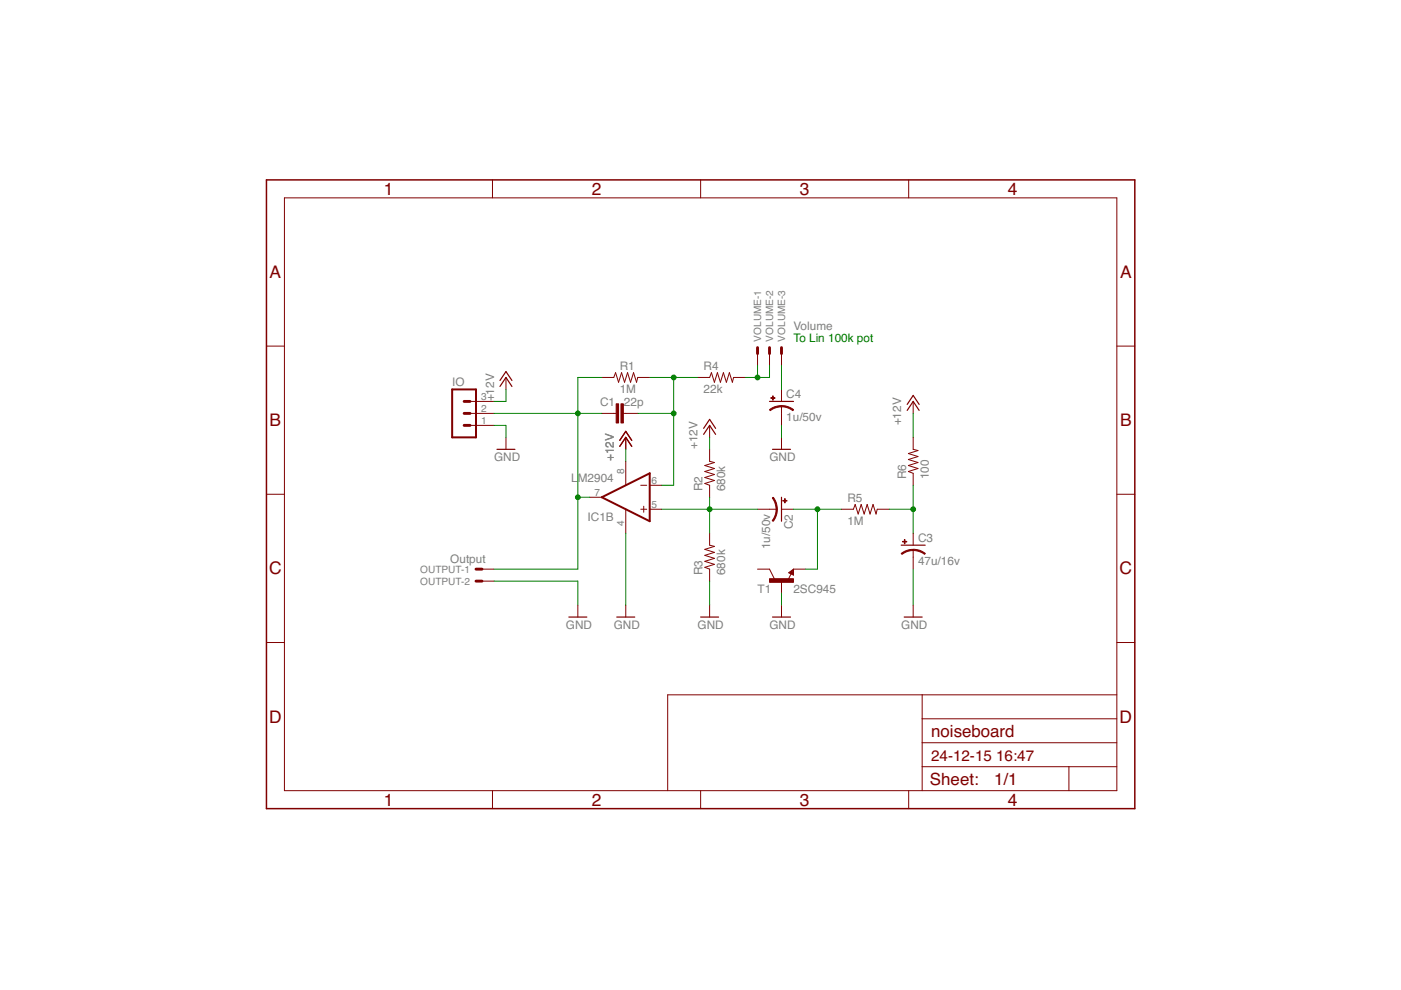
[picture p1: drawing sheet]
<svg xmlns="http://www.w3.org/2000/svg" width="297mm" height="210mm" viewBox="0 0 297 210" stroke-linecap="round" stroke-linejoin="round" font-family="sans-serif">
<g fill="none" stroke="#800000" stroke-width=".21">
<path d="M104.4 38.1v3.9M148.5 38.1v3.9M192.7 38.1v3.9M60.3 42h176.5v125.6h-176.5zM56.5 73.4h3.8M160.6 75v2.5M163.2 75v2.5M165.7 75v2.5M236.8 73.4h3.8M99.7 87.7h5M99.7 90.2h5M99.7 85.1h5"/>
<path d="M107.3 80v2.6M107.3 92.7v2.6M127.6 87.7h3M127.6 80h2.5l.4-1 .6 2 .7-2 .6 2 .7-2 .6 2 .6-2 .7 2 .2-1h2.6M132.2 87.7h3M132.7 92.7v2.6M132.7 97.8v5.1M147.9 80h2.6l.3-1 .7 2 .6-2 .6 2 .7-2 .6 2 .6-2 .7 2 .2-1h2.6M150.5 95.3v2.5l1 .3-2.1 .6 2.1 .6-2.1 .7 2.1 .6-2.1 .6 2.1 .7-2.1 .6 1.1 .4v2.5M150.5 90.2v2.5M165.7 82.6v2.5M165.7 86.1v4.1"/>
<path d="M165.7 92.7v2.6M193.6 85.1v2.6M193.6 92.7v2.6l1 .2-2 .7 2 .6-2 .6 2 .7-2 .6 2 .6-2 .7 1 .4v2.5M56.5 104.8h3.8M125.1 105.4h2.5M132.7 108v5.1M135.8 108h1.3M135.8 102.9h1.3M136.5 107.3v1.3M137.8 108h2.5M137.8 102.9h2.5M150.5 113.1v2.5l1 .2-2.1 .7 2.1 .6-2.1 .7 2.1 .6-2.1 .6 2.1 .7-2.1 .6 1.1 .4v2.5"/>
<path d="M160.6 108h4.1M165.7 108h2.5M178.4 108h2.5l.4-1 .6 2 .7-2 .6 2 .7-2 .6 2 .6-2 .6 2 .3-1h2.5M193.6 113.1v2.5M193.6 116.6v4.1M236.8 104.8h3.8M56.5 136.2h3.8M102.2 120.7h2.5M102.2 123.2h2.5M122.5 128.3v2.5M132.7 128.3v2.5M150.5 128.3v2.5"/>
<path d="M160.6 120.7h2.6l1 2M165.7 123.2v2.6M165.7 128.3v2.5M167.2 121.4l1-.7v1.2zM167.7 121.7l-.6 1.2M168.2 120.7h2.6M193.6 128.3v2.5M236.8 136.2h3.8M195.5 147.3v20.3M195.5 157.5h41.3M195.5 152.4h41.3M236.8 147.3h-95.2v20.3"/>
<path d="M104.4 167.6v3.8M148.5 167.6v3.8M192.7 167.6v3.8M195.5 162.6h41.3M226.6 162.6v5"/>
</g>
<g fill="#800000" stroke="#800000" stroke-width=".21">
<path d="M131.7 85.6h.5v4.1h-.5z"/>
<path d="M130.6 85.6h.5v4.1h-.5z"/>
<path d="M166.3 105.7h.2v.9h-.2z"/>
<path d="M166 106.1h.9v.1h-.9z"/>
<path d="M163.2 122.7h5v.8h-5z"/>
<path d="M191.4 114.8h.9v.1h-.9z"/>
<path d="M191.7 114.4h.2v.9h-.2z"/>
<path d="M163.4 84.3h.9v.2h-.9z"/>
<path d="M163.8 83.9h.1v.9h-.1z"/>
</g>
<g fill="none" stroke="#800000" stroke-width=".25">
<path d="M105.4 95.3h3.8M106 81.9l1.3-1.9 1.2 1.9M106 80.7l1.3-1.9 1.2 1.9M131.4 94.6l1.3-1.9 1.2 1.9M131.4 93.4l1.3-1.9 1.2 1.9M149.2 92.1l1.3-1.9 1.2 1.9M149.2 90.8l1.3-1.9 1.2 1.9M163.2 85.1h5M163.8 95.3h3.8M192.3 87l1.3-1.9 1.3 1.9M192.3 85.7l1.3-1.9 1.3 1.9M165.7 105.4v5.1"/>
<path d="M191.1 115.6h5.1M120.6 130.8h3.8M130.8 130.8h3.8M148.5 130.8h3.9M163.8 130.8h3.8M167.7 121.4l.3-.1v.4l-.5-.3 .6-.5v.8M191.7 130.8h3.8"/>
</g>
<g fill="#800000" stroke="#800000" stroke-width=".21">
<path d="M164.5 108h.3l-.1 .8-.3 1-.5 .7-.2-.1 .7-1.4z" fill-rule="evenodd"/>
<path d="M163.7 105.6l.2-.2 .5 .7 .4 1.9h-.3l-.2-1.5z" fill-rule="evenodd"/>
<path d="M193.6 116.5h.3a3.9 3.9 0 0 1 2.3 .8l-.2 .2-1.4-.6-1-.2z" fill-rule="evenodd"/>
<path d="M191.1 117.3l1.2-.6 1.3-.2v.2l-1 .2-1.4 .6z" fill-rule="evenodd"/>
<path d="M165.7 86l1.3 .2 1.3 .7-.2 .2-1.4-.7-1-.1z" fill-rule="evenodd"/>
<path d="M163.2 86.9l1.1-.7 1.4-.2v.3l-1.5 .3-.9 .5z" fill-rule="evenodd"/>
</g>
<path d="M95.9 82.6h5v10.1h-5zM127.6 105.4l10.2-5v10.1z" fill="none" stroke="#800000" stroke-width=".42"/>
<path d="M160.6 73.7v1.3M163.2 73.7v1.3M165.7 73.7v1.3M98.4 85.1h1.3M98.4 87.7h1.3M98.4 90.2h1.3M100.9 120.7h1.3M100.9 123.2h1.3" fill="none" stroke="#800000" stroke-width=".61"/>
<path d="M56.5 38.1h184.1v133.3h-184.1z" fill="none" stroke="#800000" stroke-width=".32"/>
<g fill="none" stroke="#008000" stroke-width=".21">
<path d="M160.6 77.5v2.5M163.2 77.5v2.5h-5.1M165.7 77.5v5.1M104.7 90.2h2.6v2.5M104.7 87.7h22.9M107.3 82.6v2.5h-2.6M127.6 80h-5.1v40.7h-17.8M132.7 95.3v2.5M135.2 87.7h7.6M137.8 80h10.1M142.8 80v22.9h-2.5M150.5 92.7v2.6"/>
<path d="M165.7 90.2v2.5M193.6 87.7v5M122.5 105.4h2.6M132.7 113.1v15.2M140.3 108h20.3M150.5 105.4v7.7M168.2 108h10.2M173.3 108v12.7h-2.5M188.5 108h5.1M193.6 102.9v10.2M104.7 123.2h17.8v5.1M150.5 123.2v5.1"/>
<path d="M165.7 125.8v2.5M193.6 120.7v7.6"/>
</g>
<g fill="#008000" stroke="#008000" stroke-width=".21">
<circle cx="122.5" cy="87.7" r=".51"/>
<circle cx="122.5" cy="105.4" r=".51"/>
<circle cx="142.8" cy="87.7" r=".51"/>
<circle cx="142.8" cy="80" r=".51"/>
<circle cx="150.5" cy="108" r=".51"/>
<circle cx="173.3" cy="108" r=".51"/>
<circle cx="193.6" cy="108" r=".51"/>
<circle cx="160.6" cy="80" r=".51"/>
</g>
<g font-size="3.7" fill="#800000">
<text x="81.3" y="41.3">1</text>
<text x="125.5" y="41.3">2</text>
<text x="169.6" y="41.3">3</text>
<text x="213.7" y="41.3">4</text>
<text x="57.2" y="59">A</text>
<text x="237.5" y="59">A</text>
<text x="57.2" y="90.4">B</text>
<text x="237.5" y="90.4">B</text>
<text x="57.1" y="121.8">C</text>
<text x="237.4" y="121.8">C</text>
<text x="57.1" y="153.2">D</text>
<text x="237.4" y="153.2">D</text>
<text x="81.3" y="170.8">1</text>
<text x="125.5" y="170.8">2</text>
<text x="169.6" y="170.8">3</text>
<text x="213.7" y="170.8">4</text>
</g>
<g font-size="3.6" fill="#800000">
<text x="197.4" y="156.2">noiseboard</text>
<text x="197.2" y="166.5">Sheet:</text>
<text x="210.8" y="166.4">1/1</text>
</g>
<g font-size="3.2" fill="#800000">
<text x="197.4" y="161.3">24-12-15</text>
<text x="211.2" y="161.3">16:47</text>
</g>
<g font-size="2.5" fill="#808080">
<text x="168.2" y="69.9">Volume</text>
<text x="95.9" y="81.8">IO</text>
<text x="131.4" y="83.3">1M</text>
<text x="131.4" y="78.5">R1</text>
<text x="149.2" y="83.3">22k</text>
<text x="149.2" y="78.5">R4</text>
<text x="104.7" y="85.1" transform="rotate(-90 104.7 85.1)">+12V</text>
<text x="127.2" y="86.1">C1</text>
<text x="132.3" y="86.1">22p</text>
<text x="166.7" y="89.3">1u/50v</text>
<text x="166.7" y="84.5">C4</text>
<text x="147.9" y="95.3" transform="rotate(-90 147.9 95.3)">+12V</text>
<text x="191.1" y="90.2" transform="rotate(-90 191.1 90.2)">+12V</text>
<text x="104.7" y="97.8">GND</text>
<text x="130.1" y="97.8" transform="rotate(-90 130.1 97.8)">+12V</text>
<text x="163.1" y="97.8">GND</text>
<text x="192.1" y="101.6" transform="rotate(-90 192.1 101.6)">R6</text>
<text x="196.9" y="101.6" transform="rotate(-90 196.9 101.6)">100</text>
<text x="121.1" y="102.1">LM2904</text>
<text x="149" y="104.2" transform="rotate(-90 149 104.2)">R2</text>
<text x="153.8" y="104.2" transform="rotate(-90 153.8 104.2)">680k</text>
<text x="179.7" y="106.5">R5</text>
<text x="124.6" y="110.4">IC1B</text>
<text x="168.1" y="112.2" transform="rotate(-90 168.1 112.2)">C2</text>
<text x="179.7" y="111.3">1M</text>
<text x="95.5" y="119.3">Output</text>
<text x="163.3" y="116.5" transform="rotate(-90 163.3 116.5)">1u/50v</text>
<text x="194.6" y="119.8">47u/16v</text>
<text x="194.6" y="115">C3</text>
<text x="149" y="121.9" transform="rotate(-90 149 121.9)">R3</text>
<text x="153.8" y="121.9" transform="rotate(-90 153.8 121.9)">680k</text>
<text x="160.6" y="125.7">T1</text>
<text x="168.2" y="125.7">2SC945</text>
<text x="120" y="133.4">GND</text>
<text x="130.1" y="133.4">GND</text>
<text x="147.9" y="133.4">GND</text>
<text x="163.1" y="133.4">GND</text>
<text x="191.1" y="133.4">GND</text>
</g>
<text font-size="2.5" fill="#008000" x="168.2" y="72.4">To Lin 100k pot</text>
<g font-size="2.1" fill="#808080">
<text x="161.4" y="72.4" transform="rotate(-90 161.4 72.4)">VOLUME-1</text>
<text x="163.9" y="72.4" transform="rotate(-90 163.9 72.4)">VOLUME-2</text>
<text x="166.4" y="72.4" transform="rotate(-90 166.4 72.4)">VOLUME-3</text>
<text x="102" y="89.8">1</text>
<text x="102" y="87.3">2</text>
<text x="102" y="84.8">3</text>
<text x="132.3" y="100.6" transform="rotate(-90 132.3 100.6)">8</text>
<text x="126.1" y="105.1">7</text>
<text x="138.1" y="102.5">6</text>
<text x="138.1" y="107.6">5</text>
<text x="132.3" y="111.5" transform="rotate(-90 132.3 111.5)">4</text>
<text x="89.1" y="121.4">OUTPUT-1</text>
<text x="89.1" y="124">OUTPUT-2</text>
</g>
</svg>
